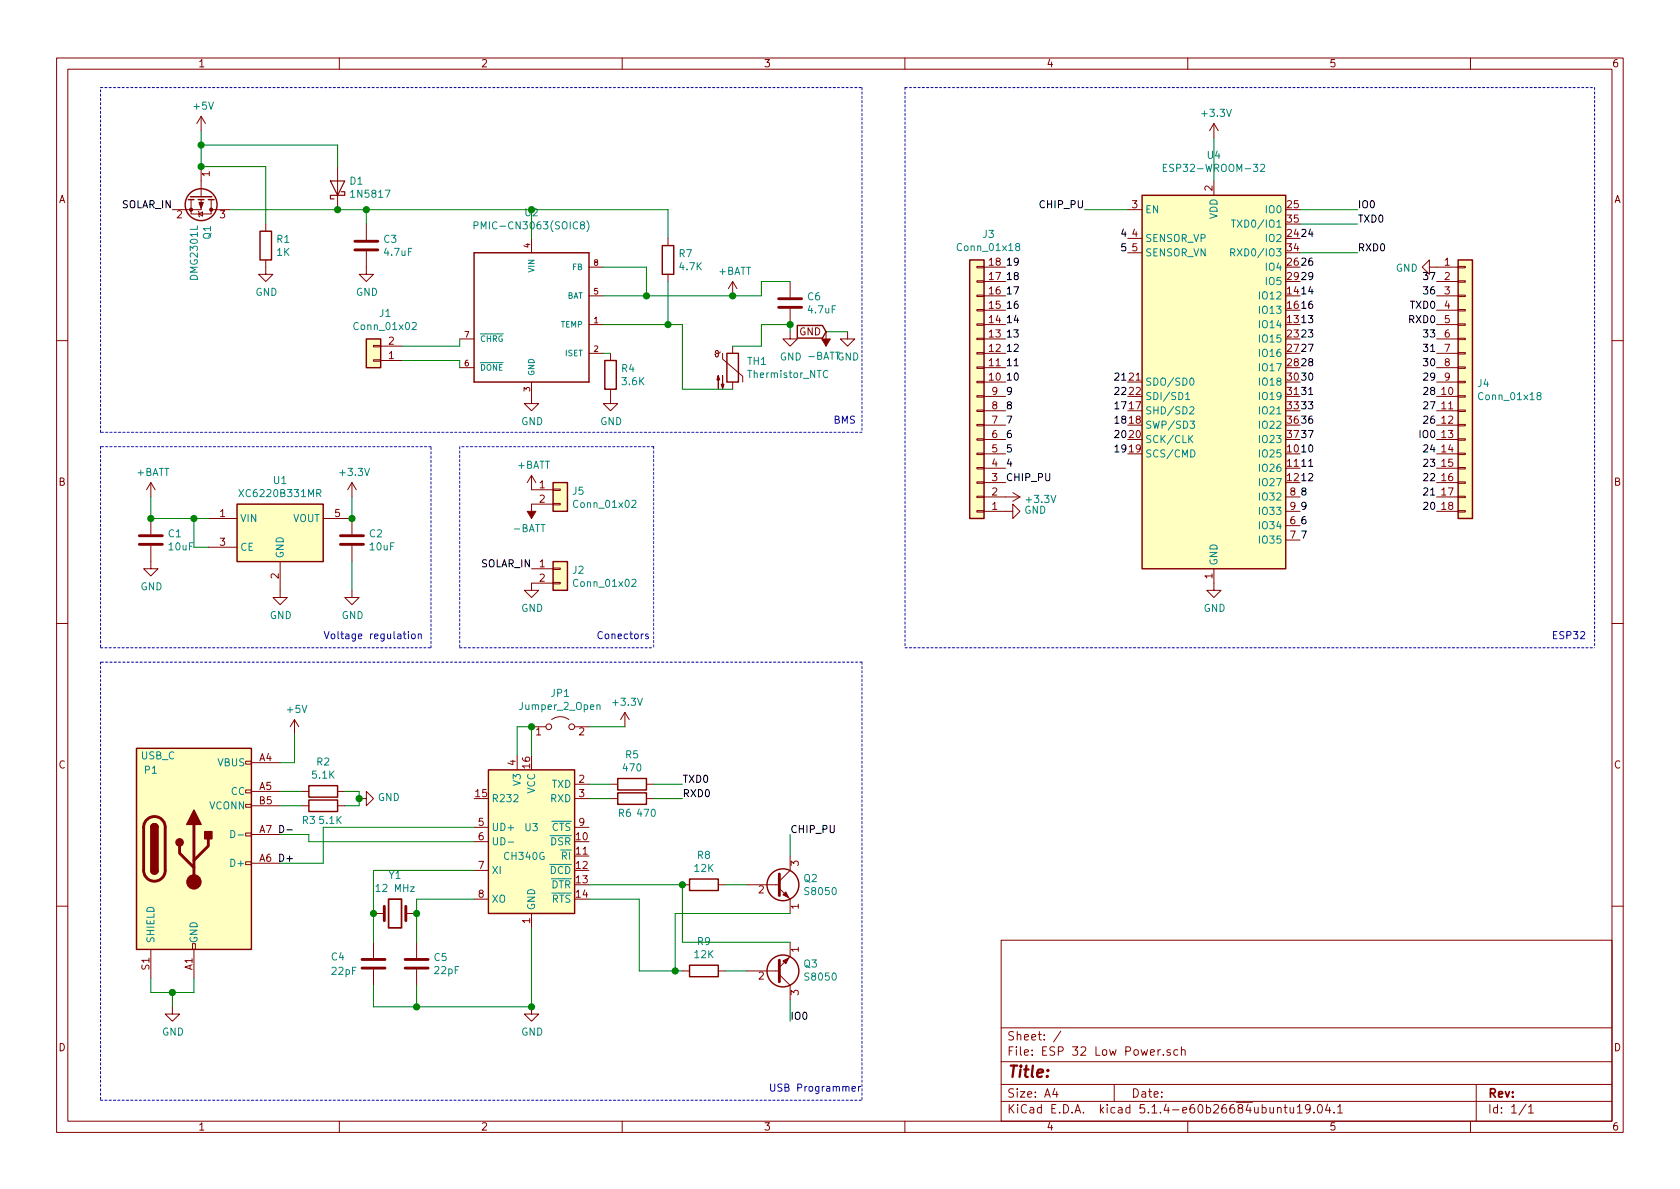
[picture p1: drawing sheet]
EESchema Schematic File Version 4
LIBS:ESP 32 Low Power-cache
EELAYER 30 0
EELAYER END
$Descr A4 11693 8268
encoding utf-8
Sheet 1 1
Title ""
Date ""
Rev ""
Comp ""
Comment1 ""
Comment2 ""
Comment3 ""
Comment4 ""
$EndDescr
$Comp
L Interface_USB:CH340G U3
U 1 1
P 3700 5850
F 0 "U3" H 3700 5950 50  0000 C CNN
F 1 "CH340G" H 3650 5750 50  0000 C CNN
F 2 "Package_SO:SOIC-16_3.9x9.9mm_P1.27mm" H 3750 5300 50  0001 L CNN
F 3 "http://www.datasheet5.com/pdf-local-2195953" H 3350 6650 50  0001 C CNN
	1    3700 5850
	1    0    0    -1  
$EndComp
$Comp
L Device:Crystal Y1
U 1 1
P 2750 6350
F 0 "Y1" H 2750 6618 50  0000 C CNN
F 1 "12 MHz" H 2750 6527 50  0000 C CNN
F 2 "Crystal:Crystal_SMD_3225-4Pin_3.2x2.5mm_HandSoldering" H 2750 6350 50  0001 C CNN
F 3 "~" H 2750 6350 50  0001 C CNN
	1    2750 6350
	1    0    0    -1  
$EndComp
Wire Wire Line
	3300 6250 2900 6250
Wire Wire Line
	2900 6250 2900 6350
Wire Wire Line
	3300 6050 2600 6050
Wire Wire Line
	2600 6050 2600 6350
$Comp
L Device:C C4
U 1 1
P 2600 6700
F 0 "C4" H 2300 6750 50  0000 L CNN
F 1 "22pF" H 2300 6650 50  0000 L CNN
F 2 "Capacitor_SMD:C_0805_2012Metric_Pad1.15x1.40mm_HandSolder" H 2638 6550 50  0001 C CNN
F 3 "~" H 2600 6700 50  0001 C CNN
	1    2600 6700
	1    0    0    -1  
$EndComp
$Comp
L Device:C C5
U 1 1
P 2900 6700
F 0 "C5" H 3015 6746 50  0000 L CNN
F 1 "22pF" H 3015 6655 50  0000 L CNN
F 2 "Capacitor_SMD:C_0805_2012Metric_Pad1.15x1.40mm_HandSolder" H 2938 6550 50  0001 C CNN
F 3 "~" H 2900 6700 50  0001 C CNN
	1    2900 6700
	1    0    0    -1  
$EndComp
Wire Wire Line
	2600 6350 2600 6550
Connection ~ 2600 6350
Wire Wire Line
	2900 6350 2900 6550
Connection ~ 2900 6350
Wire Wire Line
	2600 6850 2600 7000
Wire Wire Line
	2600 7000 2900 7000
Wire Wire Line
	2900 7000 2900 6850
Wire Wire Line
	2900 7000 3700 7000
Wire Wire Line
	3700 7000 3700 6450
Connection ~ 2900 7000
$Comp
L power:GND #PWR013
U 1 1
P 3700 7000
F 0 "#PWR013" H 3700 6750 50  0001 C CNN
F 1 "GND" H 3705 6827 50  0000 C CNN
F 2 "" H 3700 7000 50  0001 C CNN
F 3 "" H 3700 7000 50  0001 C CNN
	1    3700 7000
	1    0    0    -1  
$EndComp
Connection ~ 3700 7000
$Comp
L Connector:USB_C_Plug_USB2.0 P1
U 1 1
P 1350 5900
F 0 "P1" H 1050 6450 50  0000 C CNN
F 1 "USB_C" H 1100 6550 50  0000 C CNN
F 2 "Connector_USB:USB_C_Receptacle_Palconn_UTC16-G" H 1500 5900 50  0001 C CNN
F 3 "https://www.usb.org/sites/default/files/documents/usb_type-c.zip" H 1500 5900 50  0001 C CNN
F 4 "C319148" H 1350 5900 50  0001 C CNN "LCSC #"
	1    1350 5900
	1    0    0    -1  
$EndComp
$Comp
L Jumper:Jumper_2_Open JP1
U 1 1
P 3900 5050
F 0 "JP1" H 3900 5285 50  0000 C CNN
F 1 "Jumper_2_Open" H 3900 5194 50  0000 C CNN
F 2 "Connector_PinHeader_2.54mm:PinHeader_1x02_P2.54mm_Vertical" H 3900 5050 50  0001 C CNN
F 3 "~" H 3900 5050 50  0001 C CNN
	1    3900 5050
	1    0    0    -1  
$EndComp
$Comp
L power:+3.3V #PWR015
U 1 1
P 4350 5050
F 0 "#PWR015" H 4350 4900 50  0001 C CNN
F 1 "+3.3V" H 4365 5223 50  0000 C CNN
F 2 "" H 4350 5050 50  0001 C CNN
F 3 "" H 4350 5050 50  0001 C CNN
	1    4350 5050
	1    0    0    -1  
$EndComp
Wire Wire Line
	3600 5250 3600 5050
Wire Wire Line
	3600 5050 3700 5050
Wire Wire Line
	3700 5250 3700 5050
Connection ~ 3700 5050
Wire Wire Line
	4100 5050 4350 5050
Wire Wire Line
	3300 5750 2250 5750
Wire Wire Line
	2250 5750 2250 6000
Wire Wire Line
	2250 6000 1950 6000
Wire Wire Line
	2150 5800 2150 5850
Wire Wire Line
	2150 5850 3300 5850
Wire Wire Line
	1950 5800 2150 5800
$Comp
L Device:R R3
U 1 1
P 2250 5600
F 0 "R3" V 2350 5500 50  0000 C CNN
F 1 "5.1K" V 2350 5650 50  0000 C CNN
F 2 "Resistor_SMD:R_0805_2012Metric_Pad1.15x1.40mm_HandSolder" V 2180 5600 50  0001 C CNN
F 3 "~" H 2250 5600 50  0001 C CNN
	1    2250 5600
	0    1    1    0   
$EndComp
$Comp
L Device:R R2
U 1 1
P 2250 5500
F 0 "R2" V 2043 5500 50  0000 C CNN
F 1 "5.1K" V 2134 5500 50  0000 C CNN
F 2 "Resistor_SMD:R_0805_2012Metric_Pad1.15x1.40mm_HandSolder" V 2180 5500 50  0001 C CNN
F 3 "~" H 2250 5500 50  0001 C CNN
	1    2250 5500
	0    1    1    0   
$EndComp
Wire Wire Line
	1950 5500 2100 5500
Wire Wire Line
	1950 5600 2100 5600
$Comp
L power:GND #PWR011
U 1 1
P 2500 5550
F 0 "#PWR011" H 2500 5300 50  0001 C CNN
F 1 "GND" V 2505 5422 50  0000 R CNN
F 2 "" H 2500 5550 50  0001 C CNN
F 3 "" H 2500 5550 50  0001 C CNN
	1    2500 5550
	0    -1   -1   0   
$EndComp
Wire Wire Line
	2400 5500 2500 5500
Wire Wire Line
	2500 5500 2500 5550
Wire Wire Line
	2400 5600 2500 5600
Wire Wire Line
	2500 5600 2500 5550
Connection ~ 2500 5550
Wire Wire Line
	1950 5300 2050 5300
Wire Wire Line
	2050 5300 2050 5100
$Comp
L power:+5V #PWR07
U 1 1
P 2050 5100
F 0 "#PWR07" H 2050 4950 50  0001 C CNN
F 1 "+5V" H 2065 5273 50  0000 C CNN
F 2 "" H 2050 5100 50  0001 C CNN
F 3 "" H 2050 5100 50  0001 C CNN
	1    2050 5100
	1    0    0    -1  
$EndComp
$Comp
L power:GND #PWR03
U 1 1
P 1200 7000
F 0 "#PWR03" H 1200 6750 50  0001 C CNN
F 1 "GND" H 1205 6827 50  0000 C CNN
F 2 "" H 1200 7000 50  0001 C CNN
F 3 "" H 1200 7000 50  0001 C CNN
	1    1200 7000
	1    0    0    -1  
$EndComp
Wire Wire Line
	1050 6800 1050 6900
Wire Wire Line
	1050 6900 1200 6900
Wire Wire Line
	1350 6900 1350 6800
Wire Wire Line
	1200 6900 1200 7000
Connection ~ 1200 6900
Wire Wire Line
	1200 6900 1350 6900
$Comp
L Transistor_BJT:S8050 Q3
U 1 1
P 5400 6750
F 0 "Q3" H 5590 6704 50  0000 L CNN
F 1 "S8050" H 5590 6795 50  0000 L CNN
F 2 "Package_TO_SOT_THT:TO-92_Inline" H 5600 6675 50  0001 L CIN
F 3 "http://www.unisonic.com.tw/datasheet/S8050.pdf" H 5400 6750 50  0001 L CNN
	1    5400 6750
	1    0    0    1   
$EndComp
$Comp
L Transistor_BJT:S8050 Q2
U 1 1
P 5400 6150
F 0 "Q2" H 5590 6196 50  0000 L CNN
F 1 "S8050" H 5590 6105 50  0000 L CNN
F 2 "Package_TO_SOT_THT:TO-92_Inline" H 5600 6075 50  0001 L CIN
F 3 "http://www.unisonic.com.tw/datasheet/S8050.pdf" H 5400 6150 50  0001 L CNN
	1    5400 6150
	1    0    0    -1  
$EndComp
$Comp
L Device:R R8
U 1 1
P 4900 6150
F 0 "R8" V 4693 6150 50  0000 C CNN
F 1 "12K" V 4784 6150 50  0000 C CNN
F 2 "Resistor_SMD:R_0805_2012Metric_Pad1.15x1.40mm_HandSolder" V 4830 6150 50  0001 C CNN
F 3 "~" H 4900 6150 50  0001 C CNN
	1    4900 6150
	0    1    1    0   
$EndComp
$Comp
L Device:R R9
U 1 1
P 4900 6750
F 0 "R9" V 4693 6750 50  0000 C CNN
F 1 "12K" V 4784 6750 50  0000 C CNN
F 2 "Resistor_SMD:R_0805_2012Metric_Pad1.15x1.40mm_HandSolder" V 4830 6750 50  0001 C CNN
F 3 "~" H 4900 6750 50  0001 C CNN
	1    4900 6750
	0    1    1    0   
$EndComp
Wire Wire Line
	5050 6150 5200 6150
Wire Wire Line
	5050 6750 5200 6750
Wire Wire Line
	4750 6750 4700 6750
Wire Wire Line
	5500 6550 4750 6550
Wire Wire Line
	4750 6550 4750 6150
Connection ~ 4750 6150
Wire Wire Line
	5500 6350 4700 6350
Wire Wire Line
	4700 6350 4700 6750
Connection ~ 4700 6750
Wire Wire Line
	4700 6750 4450 6750
Wire Wire Line
	5500 6950 5500 7100
Wire Wire Line
	5500 5800 5500 5950
Wire Wire Line
	4100 6150 4750 6150
Wire Wire Line
	4100 6250 4450 6250
Wire Wire Line
	4450 6250 4450 6750
$Comp
L Regulator_Linear:XC6220B331MR U1
U 1 1
P 1950 3700
F 0 "U1" H 1950 4067 50  0000 C CNN
F 1 "XC6220B331MR" H 1950 3976 50  0000 C CNN
F 2 "Package_TO_SOT_SMD:SOT-23-5" H 1950 3700 50  0001 C CNN
F 3 "https://www.torexsemi.com/file/xc6220/XC6220.pdf" H 2700 2700 50  0001 C CNN
	1    1950 3700
	1    0    0    -1  
$EndComp
$Comp
L Device:R R6
U 1 1
P 4400 5550
F 0 "R6" V 4500 5500 50  0000 C CNN
F 1 "470" V 4500 5650 50  0000 C CNN
F 2 "Resistor_SMD:R_0805_2012Metric_Pad1.15x1.40mm_HandSolder" V 4330 5550 50  0001 C CNN
F 3 "~" H 4400 5550 50  0001 C CNN
	1    4400 5550
	0    1    1    0   
$EndComp
$Comp
L Device:R R5
U 1 1
P 4400 5450
F 0 "R5" V 4193 5450 50  0000 C CNN
F 1 "470" V 4284 5450 50  0000 C CNN
F 2 "Resistor_SMD:R_0805_2012Metric_Pad1.15x1.40mm_HandSolder" V 4330 5450 50  0001 C CNN
F 3 "~" H 4400 5450 50  0001 C CNN
	1    4400 5450
	0    1    1    0   
$EndComp
Wire Wire Line
	4100 5450 4250 5450
Wire Wire Line
	4100 5550 4250 5550
Wire Wire Line
	4550 5450 4750 5450
Wire Wire Line
	4550 5550 4750 5550
Wire Notes Line
	700  4600 700  7650
Wire Wire Line
	1450 3800 1350 3800
Wire Wire Line
	1350 3800 1350 3600
Wire Wire Line
	1350 3600 1450 3600
Wire Wire Line
	1350 3600 1050 3600
Wire Wire Line
	1050 3600 1050 3450
Connection ~ 1350 3600
$Comp
L power:+BATT #PWR01
U 1 1
P 1050 3450
F 0 "#PWR01" H 1050 3300 50  0001 C CNN
F 1 "+BATT" H 1065 3623 50  0000 C CNN
F 2 "" H 1050 3450 50  0001 C CNN
F 3 "" H 1050 3450 50  0001 C CNN
	1    1050 3450
	1    0    0    -1  
$EndComp
$Comp
L Device:C C1
U 1 1
P 1050 3750
F 0 "C1" H 1165 3796 50  0000 L CNN
F 1 "10uF" H 1165 3705 50  0000 L CNN
F 2 "Capacitor_SMD:C_0805_2012Metric_Pad1.15x1.40mm_HandSolder" H 1088 3600 50  0001 C CNN
F 3 "~" H 1050 3750 50  0001 C CNN
	1    1050 3750
	1    0    0    -1  
$EndComp
Connection ~ 1050 3600
$Comp
L power:GND #PWR02
U 1 1
P 1050 3900
F 0 "#PWR02" H 1050 3650 50  0001 C CNN
F 1 "GND" H 1055 3727 50  0000 C CNN
F 2 "" H 1050 3900 50  0001 C CNN
F 3 "" H 1050 3900 50  0001 C CNN
	1    1050 3900
	1    0    0    -1  
$EndComp
$Comp
L power:GND #PWR06
U 1 1
P 1950 4100
F 0 "#PWR06" H 1950 3850 50  0001 C CNN
F 1 "GND" H 1955 3927 50  0000 C CNN
F 2 "" H 1950 4100 50  0001 C CNN
F 3 "" H 1950 4100 50  0001 C CNN
	1    1950 4100
	1    0    0    -1  
$EndComp
$Comp
L Device:C C2
U 1 1
P 2450 3750
F 0 "C2" H 2565 3796 50  0000 L CNN
F 1 "10uF" H 2565 3705 50  0000 L CNN
F 2 "Capacitor_SMD:C_0805_2012Metric_Pad1.15x1.40mm_HandSolder" H 2488 3600 50  0001 C CNN
F 3 "~" H 2450 3750 50  0001 C CNN
	1    2450 3750
	1    0    0    -1  
$EndComp
$Comp
L power:GND #PWR09
U 1 1
P 2450 4100
F 0 "#PWR09" H 2450 3850 50  0001 C CNN
F 1 "GND" H 2455 3927 50  0000 C CNN
F 2 "" H 2450 4100 50  0001 C CNN
F 3 "" H 2450 4100 50  0001 C CNN
	1    2450 4100
	1    0    0    -1  
$EndComp
Wire Wire Line
	2450 3900 2450 4100
$Comp
L power:+3.3V #PWR08
U 1 1
P 2450 3450
F 0 "#PWR08" H 2450 3300 50  0001 C CNN
F 1 "+3.3V" H 2465 3623 50  0000 C CNN
F 2 "" H 2450 3450 50  0001 C CNN
F 3 "" H 2450 3450 50  0001 C CNN
	1    2450 3450
	1    0    0    -1  
$EndComp
Wire Wire Line
	2450 3450 2450 3600
Connection ~ 2450 3600
Wire Notes Line
	700  3100 700  4500
Wire Notes Line
	700  4500 3000 4500
Wire Notes Line
	3000 4500 3000 3100
Wire Notes Line
	3000 3100 700  3100
$Comp
L power:+3.3V #PWR022
U 1 1
P 8450 950
F 0 "#PWR022" H 8450 800 50  0001 C CNN
F 1 "+3.3V" H 8465 1123 50  0000 C CNN
F 2 "" H 8450 950 50  0001 C CNN
F 3 "" H 8450 950 50  0001 C CNN
	1    8450 950 
	1    0    0    -1  
$EndComp
$Comp
L power:GND #PWR023
U 1 1
P 8450 4050
F 0 "#PWR023" H 8450 3800 50  0001 C CNN
F 1 "GND" H 8455 3877 50  0000 C CNN
F 2 "" H 8450 4050 50  0001 C CNN
F 3 "" H 8450 4050 50  0001 C CNN
	1    8450 4050
	1    0    0    -1  
$EndComp
Wire Wire Line
	7550 1450 7850 1450
Wire Wire Line
	9050 1450 9450 1450
Wire Wire Line
	9050 1750 9450 1750
Wire Wire Line
	9050 1550 9450 1550
$Comp
L RF_Module:ESP32-WROOM-32 U4
U 1 1
P 8450 2650
F 0 "U4" H 8450 4231 50  0000 C CNN
F 1 "ESP32-WROOM-32" H 8450 4140 50  0000 C CNN
F 2 "RF_Module:ESP32-WROOM-32" H 8450 1150 50  0001 C CNN
F 3 "https://www.espressif.com/sites/default/files/documentation/esp32-wroom-32_datasheet_en.pdf" H 8150 2700 50  0001 C CNN
	1    8450 2650
	1    0    0    -1  
$EndComp
Text Label 7550 1450 2    50   ~ 0
CHIP_PU
Text Label 9450 1450 0    50   ~ 0
IO0
Text Label 9450 1750 0    50   ~ 0
RXD0
Text Label 5500 5800 0    50   ~ 0
CHIP_PU
Text Label 4750 5550 0    50   ~ 0
RXD0
Text Label 4750 5450 0    50   ~ 0
TXD0
Text Label 5500 7100 0    50   ~ 0
IO0
Text Label 9450 1550 0    50   ~ 0
TXD0
$Comp
L Connector_Generic:Conn_01x18 J3
U 1 1
P 6800 2750
F 0 "J3" H 6718 1625 50  0000 C CNN
F 1 "Conn_01x18" H 6718 1716 50  0000 C CNN
F 2 "Connector_PinHeader_1.27mm:PinHeader_1x18_P1.27mm_Vertical" H 6800 2750 50  0001 C CNN
F 3 "~" H 6800 2750 50  0001 C CNN
	1    6800 2750
	-1   0    0    1   
$EndComp
$Comp
L power:GND #PWR021
U 1 1
P 7000 3550
F 0 "#PWR021" H 7000 3300 50  0001 C CNN
F 1 "GND" V 7005 3422 50  0000 R CNN
F 2 "" H 7000 3550 50  0001 C CNN
F 3 "" H 7000 3550 50  0001 C CNN
	1    7000 3550
	0    -1   -1   0   
$EndComp
$Comp
L power:+3.3V #PWR020
U 1 1
P 7000 3450
F 0 "#PWR020" H 7000 3300 50  0001 C CNN
F 1 "+3.3V" V 7015 3578 50  0000 L CNN
F 2 "" H 7000 3450 50  0001 C CNN
F 3 "" H 7000 3450 50  0001 C CNN
	1    7000 3450
	0    1    1    0   
$EndComp
Text Label 7000 3350 0    50   ~ 0
CHIP_PU
Text Label 7000 3250 0    50   ~ 0
4
Text Label 7000 3150 0    50   ~ 0
5
Text Label 7000 3050 0    50   ~ 0
6
Text Label 7000 2950 0    50   ~ 0
7
Text Label 7000 2850 0    50   ~ 0
8
Text Label 7850 1750 2    50   ~ 0
5
Text Label 7850 1650 2    50   ~ 0
4
Text Label 9050 3650 0    50   ~ 0
6
Text Label 9050 3750 0    50   ~ 0
7
Text Label 9050 3450 0    50   ~ 0
8
Text Label 9050 3550 0    50   ~ 0
9
Text Label 7000 2750 0    50   ~ 0
9
Text Label 9050 3150 0    50   ~ 0
10
Text Label 9050 3250 0    50   ~ 0
11
Text Label 7000 2650 0    50   ~ 0
10
Text Label 9050 3350 0    50   ~ 0
12
Text Label 7000 2550 0    50   ~ 0
11
Text Label 7000 2450 0    50   ~ 0
12
Text Label 9050 2250 0    50   ~ 0
13
Text Label 9050 2050 0    50   ~ 0
14
Text Label 7000 2350 0    50   ~ 0
13
Text Label 7000 2250 0    50   ~ 0
14
Text Label 9050 2150 0    50   ~ 0
16
Text Label 7000 2150 0    50   ~ 0
16
Text Label 7850 2850 2    50   ~ 0
17
Text Label 7850 2950 2    50   ~ 0
18
Text Label 7850 3150 2    50   ~ 0
19
Text Label 7000 2050 0    50   ~ 0
17
Text Label 7000 1950 0    50   ~ 0
18
Text Label 7000 1850 0    50   ~ 0
19
$Comp
L Connector_Generic:Conn_01x18 J4
U 1 1
P 10200 2650
F 0 "J4" H 10280 2642 50  0000 L CNN
F 1 "Conn_01x18" H 10280 2551 50  0000 L CNN
F 2 "Connector_PinHeader_1.27mm:PinHeader_1x18_P1.27mm_Vertical" H 10200 2650 50  0001 C CNN
F 3 "~" H 10200 2650 50  0001 C CNN
	1    10200 2650
	1    0    0    -1  
$EndComp
Text Label 7850 3050 2    50   ~ 0
20
Text Label 7850 2650 2    50   ~ 0
21
Text Label 7850 2750 2    50   ~ 0
22
Text Label 9050 2350 0    50   ~ 0
23
Text Label 9050 1650 0    50   ~ 0
24
Text Label 9050 1850 0    50   ~ 0
26
Text Label 9050 2450 0    50   ~ 0
27
Text Label 9050 2550 0    50   ~ 0
28
Text Label 9050 1950 0    50   ~ 0
29
Text Label 9050 2650 0    50   ~ 0
30
Text Label 9050 2750 0    50   ~ 0
31
Text Label 9050 2850 0    50   ~ 0
33
Text Label 9050 2950 0    50   ~ 0
36
Text Label 9050 3050 0    50   ~ 0
37
Text Label 10000 3550 2    50   ~ 0
20
Text Label 10000 3450 2    50   ~ 0
21
Text Label 10000 3350 2    50   ~ 0
22
Text Label 10000 3250 2    50   ~ 0
23
Text Label 10000 3150 2    50   ~ 0
24
Text Label 10000 3050 2    50   ~ 0
IO0
Text Label 10000 2950 2    50   ~ 0
26
Text Label 10000 2850 2    50   ~ 0
27
Text Label 10000 2750 2    50   ~ 0
28
Text Label 10000 2650 2    50   ~ 0
29
Text Label 10000 2550 2    50   ~ 0
30
Text Label 10000 2450 2    50   ~ 0
31
Text Label 10000 2350 2    50   ~ 0
33
Text Label 10000 2250 2    50   ~ 0
RXD0
Text Label 10000 2150 2    50   ~ 0
TXD0
Text Label 10000 2050 2    50   ~ 0
36
Text Label 10000 1950 2    50   ~ 0
37
$Comp
L power:GND #PWR024
U 1 1
P 10000 1850
F 0 "#PWR024" H 10000 1600 50  0001 C CNN
F 1 "GND" V 10005 1722 50  0000 R CNN
F 2 "" H 10000 1850 50  0001 C CNN
F 3 "" H 10000 1850 50  0001 C CNN
	1    10000 1850
	0    1    1    0   
$EndComp
$Comp
L Connector_Generic:Conn_01x02 J2
U 1 1
P 3900 3950
F 0 "J2" H 3980 3942 50  0000 L CNN
F 1 "Conn_01x02" H 3980 3851 50  0000 L CNN
F 2 "Connector_PinHeader_2.54mm:PinHeader_1x02_P2.54mm_Vertical" H 3900 3950 50  0001 C CNN
F 3 "~" H 3900 3950 50  0001 C CNN
	1    3900 3950
	1    0    0    -1  
$EndComp
$Comp
L power:GND #PWR019
U 1 1
P 3700 4050
F 0 "#PWR019" H 3700 3800 50  0001 C CNN
F 1 "GND" H 3705 3877 50  0000 C CNN
F 2 "" H 3700 4050 50  0001 C CNN
F 3 "" H 3700 4050 50  0001 C CNN
	1    3700 4050
	1    0    0    -1  
$EndComp
$Comp
L Battery_Management:PMIC-CN3063(SOIC8) U2
U 1 1
P 3700 2050
F 0 "U2" H 3700 2631 50  0000 C CNN
F 1 "PMIC-CN3063(SOIC8)" H 3700 2540 50  0000 C CNN
F 2 "Package_SO:SOIC8-1.27-5X4MM" H 3700 2050 50  0001 L BNN
F 3 "None" H 3700 2050 50  0001 L BNN
F 4 "Consonance" H 3700 2050 50  0001 L BNN "Field4"
F 5 "None" H 3700 2050 50  0001 L BNN "Field5"
F 6 "Unavailable" H 3700 2050 50  0001 L BNN "Field6"
F 7 "The CN3063 is a complete constant-current /constant voltage linear charger for single cell Li-ion and Li Polymer rech..." H 3700 2050 50  0001 L BNN "Field7"
F 8 "CN3063" H 3700 2050 50  0001 L BNN "Field8"
	1    3700 2050
	1    0    0    -1  
$EndComp
Wire Wire Line
	3700 1650 3700 1450
Wire Wire Line
	3700 1450 2550 1450
$Comp
L Diode:1N5817 D1
U 1 1
P 2350 1300
F 0 "D1" V 2396 1221 50  0000 R CNN
F 1 "1N5817" V 2305 1221 50  0000 R CNN
F 2 "Diode_THT:D_DO-41_SOD81_P10.16mm_Horizontal" H 2350 1125 50  0001 C CNN
F 3 "http://www.vishay.com/docs/88525/1n5817.pdf" H 2350 1300 50  0001 C CNN
	1    2350 1300
	0    -1   -1   0   
$EndComp
$Comp
L Transistor_FET:DMG2301L Q1
U 1 1
P 1400 1350
F 0 "Q1" H 1606 1396 50  0000 L CNN
F 1 "DMG2301L" H 1606 1305 50  0000 L CNN
F 2 "Package_TO_SOT_SMD:SOT-23" H 1600 1275 50  0001 L CIN
F 3 "https://www.diodes.com/assets/Datasheets/DMG2301L.pdf" H 1400 1350 50  0001 L CNN
	1    1400 1350
	0    1    1    0   
$EndComp
Wire Wire Line
	2350 1450 1600 1450
Connection ~ 2350 1450
$Comp
L Device:R R1
U 1 1
P 1850 1700
F 0 "R1" H 1920 1746 50  0000 L CNN
F 1 "1K" H 1920 1655 50  0000 L CNN
F 2 "Resistor_SMD:R_0805_2012Metric_Pad1.15x1.40mm_HandSolder" V 1780 1700 50  0001 C CNN
F 3 "~" H 1850 1700 50  0001 C CNN
	1    1850 1700
	1    0    0    -1  
$EndComp
Wire Wire Line
	1850 1550 1850 1150
Wire Wire Line
	1850 1150 1400 1150
$Comp
L power:GND #PWR05
U 1 1
P 1850 1850
F 0 "#PWR05" H 1850 1600 50  0001 C CNN
F 1 "GND" H 1855 1677 50  0000 C CNN
F 2 "" H 1850 1850 50  0001 C CNN
F 3 "" H 1850 1850 50  0001 C CNN
	1    1850 1850
	1    0    0    -1  
$EndComp
Wire Wire Line
	2350 1150 2350 1000
Wire Wire Line
	2350 1000 1400 1000
Wire Wire Line
	1400 1000 1400 1150
Connection ~ 1400 1150
Wire Wire Line
	1400 1000 1400 900 
Connection ~ 1400 1000
$Comp
L power:+5V #PWR04
U 1 1
P 1400 900
F 0 "#PWR04" H 1400 750 50  0001 C CNN
F 1 "+5V" H 1415 1073 50  0000 C CNN
F 2 "" H 1400 900 50  0001 C CNN
F 3 "" H 1400 900 50  0001 C CNN
	1    1400 900 
	1    0    0    -1  
$EndComp
$Comp
L Device:C C3
U 1 1
P 2550 1700
F 0 "C3" H 2665 1746 50  0000 L CNN
F 1 "4.7uF" H 2665 1655 50  0000 L CNN
F 2 "Capacitor_SMD:C_0805_2012Metric_Pad1.15x1.40mm_HandSolder" H 2588 1550 50  0001 C CNN
F 3 "~" H 2550 1700 50  0001 C CNN
	1    2550 1700
	1    0    0    -1  
$EndComp
Wire Wire Line
	2550 1450 2550 1550
Connection ~ 2550 1450
Wire Wire Line
	2550 1450 2350 1450
$Comp
L power:GND #PWR010
U 1 1
P 2550 1850
F 0 "#PWR010" H 2550 1600 50  0001 C CNN
F 1 "GND" H 2555 1677 50  0000 C CNN
F 2 "" H 2550 1850 50  0001 C CNN
F 3 "" H 2550 1850 50  0001 C CNN
	1    2550 1850
	1    0    0    -1  
$EndComp
Text Label 1200 1450 2    50   ~ 0
SOLAR_IN
Text Label 3700 3950 2    50   ~ 0
SOLAR_IN
$Comp
L power:GND #PWR012
U 1 1
P 3700 2750
F 0 "#PWR012" H 3700 2500 50  0001 C CNN
F 1 "GND" H 3705 2577 50  0000 C CNN
F 2 "" H 3700 2750 50  0001 C CNN
F 3 "" H 3700 2750 50  0001 C CNN
	1    3700 2750
	1    0    0    -1  
$EndComp
$Comp
L Device:R R4
U 1 1
P 4250 2600
F 0 "R4" H 4320 2646 50  0000 L CNN
F 1 "3.6K" H 4320 2555 50  0000 L CNN
F 2 "Resistor_SMD:R_0805_2012Metric_Pad1.15x1.40mm_HandSolder" V 4180 2600 50  0001 C CNN
F 3 "~" H 4250 2600 50  0001 C CNN
	1    4250 2600
	1    0    0    -1  
$EndComp
$Comp
L power:GND #PWR014
U 1 1
P 4250 2750
F 0 "#PWR014" H 4250 2500 50  0001 C CNN
F 1 "GND" H 4255 2577 50  0000 C CNN
F 2 "" H 4250 2750 50  0001 C CNN
F 3 "" H 4250 2750 50  0001 C CNN
	1    4250 2750
	1    0    0    -1  
$EndComp
Wire Wire Line
	4200 2450 4250 2450
$Comp
L power:+BATT #PWR016
U 1 1
P 5100 2050
F 0 "#PWR016" H 5100 1900 50  0001 C CNN
F 1 "+BATT" H 5115 2223 50  0000 C CNN
F 2 "" H 5100 2050 50  0001 C CNN
F 3 "" H 5100 2050 50  0001 C CNN
	1    5100 2050
	1    0    0    -1  
$EndComp
Wire Wire Line
	4200 2050 4500 2050
$Comp
L Device:C C6
U 1 1
P 5500 2100
F 0 "C6" H 5615 2146 50  0000 L CNN
F 1 "4.7uF" H 5615 2055 50  0000 L CNN
F 2 "Capacitor_SMD:C_0805_2012Metric_Pad1.15x1.40mm_HandSolder" H 5538 1950 50  0001 C CNN
F 3 "~" H 5500 2100 50  0001 C CNN
	1    5500 2100
	1    0    0    -1  
$EndComp
Wire Wire Line
	5100 2050 5300 2050
Wire Wire Line
	5300 2050 5300 1950
Wire Wire Line
	5300 1950 5500 1950
Connection ~ 5100 2050
Wire Wire Line
	5300 2250 5500 2250
Wire Wire Line
	5500 2250 5500 2300
Connection ~ 5500 2250
$Comp
L power:GND #PWR018
U 1 1
P 5500 2300
F 0 "#PWR018" H 5500 2050 50  0001 C CNN
F 1 "GND" H 5505 2127 50  0000 C CNN
F 2 "" H 5500 2300 50  0001 C CNN
F 3 "" H 5500 2300 50  0001 C CNN
	1    5500 2300
	1    0    0    -1  
$EndComp
$Comp
L Device:Thermistor_NTC TH1
U 1 1
P 5100 2550
F 0 "TH1" H 5198 2596 50  0000 L CNN
F 1 "Thermistor_NTC" H 5198 2505 50  0000 L CNN
F 2 "Connector_PinHeader_1.27mm:PinHeader_1x02_P1.27mm_Vertical" H 5100 2600 50  0001 C CNN
F 3 "~" H 5100 2600 50  0001 C CNN
F 4 "C123378" H 5100 2550 50  0001 C CNN "LCSC Part#"
	1    5100 2550
	1    0    0    -1  
$EndComp
Wire Wire Line
	5100 2400 5300 2400
Wire Wire Line
	5300 2400 5300 2250
Wire Wire Line
	5100 2700 4750 2700
Wire Wire Line
	4750 2700 4750 2250
Wire Wire Line
	4750 2250 4650 2250
$Comp
L Device:R R7
U 1 1
P 4650 1800
F 0 "R7" H 4720 1846 50  0000 L CNN
F 1 "4.7K" H 4720 1755 50  0000 L CNN
F 2 "Resistor_SMD:R_0805_2012Metric_Pad1.15x1.40mm_HandSolder" V 4580 1800 50  0001 C CNN
F 3 "~" H 4650 1800 50  0001 C CNN
	1    4650 1800
	1    0    0    -1  
$EndComp
Wire Wire Line
	3700 1450 4650 1450
Wire Wire Line
	4650 1450 4650 1650
Connection ~ 3700 1450
Wire Wire Line
	4650 1950 4650 2250
Connection ~ 4650 2250
Wire Wire Line
	4650 2250 4200 2250
Wire Wire Line
	4200 1850 4500 1850
Wire Wire Line
	4500 1850 4500 2050
Connection ~ 4500 2050
Wire Wire Line
	4500 2050 5100 2050
Wire Notes Line
	6000 3000 700  3000
Wire Notes Line
	700  3000 700  600 
Wire Notes Line
	700  600  6000 600 
Wire Notes Line
	6000 600  6000 3000
$Comp
L Connector_Generic:Conn_01x02 J1
U 1 1
P 2600 2500
F 0 "J1" H 2518 2175 50  0000 C CNN
F 1 "Conn_01x02" H 2518 2266 50  0000 C CNN
F 2 "Connector_PinHeader_1.27mm:PinHeader_1x02_P1.27mm_Vertical" H 2600 2500 50  0001 C CNN
F 3 "~" H 2600 2500 50  0001 C CNN
	1    2600 2500
	-1   0    0    1   
$EndComp
Wire Wire Line
	2800 2400 3200 2400
Wire Wire Line
	3200 2400 3200 2350
Wire Wire Line
	2800 2500 3200 2500
Wire Wire Line
	3200 2500 3200 2550
Text Label 2050 6000 2    50   ~ 0
D+
Text Label 2050 5800 2    50   ~ 0
D-
$Comp
L Connector_Generic:Conn_01x02 J5
U 1 1
P 3900 3400
F 0 "J5" H 3980 3392 50  0000 L CNN
F 1 "Conn_01x02" H 3980 3301 50  0000 L CNN
F 2 "Connector_PinHeader_1.27mm:PinHeader_1x02_P1.27mm_Vertical" H 3900 3400 50  0001 C CNN
F 3 "~" H 3900 3400 50  0001 C CNN
	1    3900 3400
	1    0    0    -1  
$EndComp
$Comp
L power:-BATT #PWR026
U 1 1
P 3700 3500
F 0 "#PWR026" H 3700 3350 50  0001 C CNN
F 1 "-BATT" H 3715 3673 50  0000 C CNN
F 2 "" H 3700 3500 50  0001 C CNN
F 3 "" H 3700 3500 50  0001 C CNN
	1    3700 3500
	-1   0    0    1   
$EndComp
$Comp
L power:+BATT #PWR025
U 1 1
P 3700 3400
F 0 "#PWR025" H 3700 3250 50  0001 C CNN
F 1 "+BATT" H 3715 3573 50  0000 C CNN
F 2 "" H 3700 3400 50  0001 C CNN
F 3 "" H 3700 3400 50  0001 C CNN
	1    3700 3400
	1    0    0    -1  
$EndComp
$Comp
L power:GND #PWR0101
U 1 1
P 5900 2300
F 0 "#PWR0101" H 5900 2050 50  0001 C CNN
F 1 "GND" H 5905 2127 50  0000 C CNN
F 2 "" H 5900 2300 50  0001 C CNN
F 3 "" H 5900 2300 50  0001 C CNN
	1    5900 2300
	1    0    0    -1  
$EndComp
Wire Wire Line
	5750 2300 5900 2300
$Comp
L power:-BATT #PWR0102
U 1 1
P 5750 2300
F 0 "#PWR0102" H 5750 2150 50  0001 C CNN
F 1 "-BATT" H 5765 2473 50  0000 C CNN
F 2 "" H 5750 2300 50  0001 C CNN
F 3 "" H 5750 2300 50  0001 C CNN
	1    5750 2300
	-1   0    0    1   
$EndComp
Text GLabel 5750 2300 0    50   Input ~ 0
GND
Wire Notes Line
	3200 4500 4550 4500
Wire Notes Line
	4550 3100 3200 3100
Wire Notes Line
	4550 3100 4550 4500
Wire Notes Line
	3200 3100 3200 4500
Wire Notes Line
	6000 4600 6000 7650
Text Notes 5350 7600 0    50   ~ 0
USB Programmer
Text Notes 2250 4450 0    50   ~ 0
Voltage regulation\n
Text Notes 4150 4450 0    50   ~ 0
Conectors
Text Notes 5800 2950 0    50   ~ 0
BMS
Text Notes 10800 4450 0    50   ~ 0
ESP32
Wire Notes Line
	700  7650 6000 7650
Wire Notes Line
	6000 4600 700  4600
Wire Wire Line
	8450 950  8450 1250
Wire Notes Line
	6300 600  6300 4500
Wire Notes Line
	6300 4500 11100 4500
Wire Notes Line
	6300 600  11100 600 
Wire Notes Line
	11100 600  11100 4500
$EndSCHEMATC
